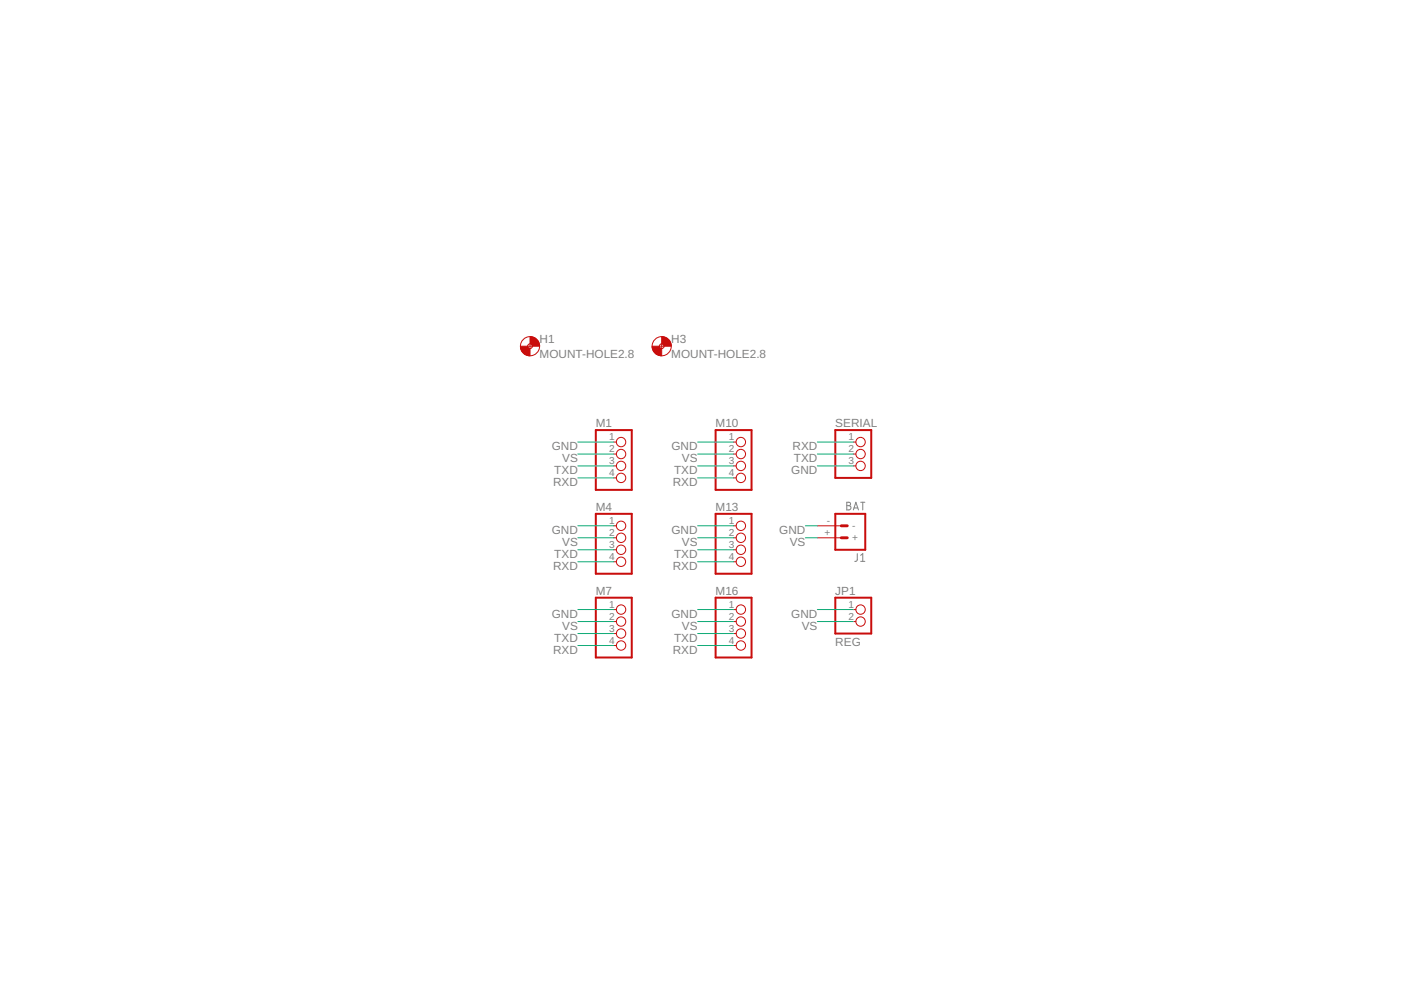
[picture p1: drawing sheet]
<svg xmlns="http://www.w3.org/2000/svg" width="297mm" height="210mm" viewBox="0 0 297 210" stroke-linecap="round" stroke-linejoin="round" font-family="sans-serif">
<path d="M179.5 106.5h.5a.36 .36 0 0 1 .3 .3 .36 .36 0 0 1-.3 .4 .46 .46 0 0 1 .4 .5 .46 .46 0 0 1-.4 .4h-.5zM179.5 107.2h.5M180.9 108.1l.6-1.6 .5 1.6M181.1 107.7h.8M181.8 117.4l-.1 1.4-.5 .2M182.5 106.5h.9M182.5 117.8l.4-.4v1.6M182.5 119h.9M182.9 106.5v1.6" fill="none" stroke="#808080" stroke-width=".21"/>
<g fill="#c90d0c" stroke="#c90d0c" stroke-width=".21">
<path d="M112.4 71.4a2.04 2.04 0 0 1 2 2h-1.5l-.1-.3-.4-.2z" fill-rule="evenodd"/>
<path d="M110.3 73.4h1.6l.2 .4 .3 .1v1.5a2 2 0 0 1-2.1-2z" fill-rule="evenodd"/>
<path d="M140.3 71.4a2.04 2.04 0 0 1 2 2h-1.5l-.1-.3-.4-.2z" fill-rule="evenodd"/>
<path d="M138.3 73.4h1.5l.2 .4 .3 .1v1.5a2 2 0 0 1-2-2z" fill-rule="evenodd"/>
</g>
<g fill="none" stroke="#c90d0c" stroke-width=".21">
<path d="M111.9 73.4h1M112.4 72.9v1M139.8 73.4h1M140.3 72.9v1M130.1 93.7h.6M130.1 96.3h.6M130.1 98.8h.6M155.5 93.7h.6M155.5 96.3h.6M155.5 98.8h.6M180.9 93.7h.6M180.9 96.3h.6"/>
<path d="M180.9 98.8h.6M130.1 101.3h.6M130.1 111.5h.6M130.1 114h.6M130.1 116.6h.6M130.1 119.1h.6M155.5 101.3h.6M155.5 111.5h.6M155.5 114h.6M155.5 116.6h.6M155.5 119.1h.6M173.3 111.5h5.1"/>
<path d="M173.3 114h5.1M130.1 129.2h.6M130.1 131.8h.6M130.1 134.3h.6M130.1 136.9h.6M155.5 129.2h.6M155.5 131.8h.6M155.5 134.3h.6M155.5 136.9h.6M180.9 129.2h.6M180.9 131.8h.6"/>
<circle cx="112.4" cy="73.4" r="2.03"/>
<circle cx="112.4" cy="73.4" r=".51"/>
<circle cx="140.3" cy="73.4" r="2.03"/>
<circle cx="140.3" cy="73.4" r=".51"/>
<circle cx="131.7" cy="93.7" r=".99"/>
<circle cx="131.7" cy="96.3" r=".99"/>
<circle cx="131.7" cy="98.8" r=".99"/>
<circle cx="157.1" cy="93.7" r=".99"/>
<circle cx="157.1" cy="96.3" r=".99"/>
<circle cx="157.1" cy="98.8" r=".99"/>
<circle cx="182.5" cy="98.8" r=".99"/>
<circle cx="182.5" cy="96.3" r=".99"/>
<circle cx="182.5" cy="93.7" r=".99"/>
<circle cx="131.7" cy="101.3" r=".99"/>
<circle cx="131.7" cy="114" r=".99"/>
<circle cx="131.7" cy="116.6" r=".99"/>
<circle cx="131.7" cy="119.1" r=".99"/>
<circle cx="131.7" cy="111.5" r=".99"/>
<circle cx="157.1" cy="101.3" r=".99"/>
<circle cx="157.1" cy="114" r=".99"/>
<circle cx="157.1" cy="116.6" r=".99"/>
<circle cx="157.1" cy="111.5" r=".99"/>
<circle cx="157.1" cy="119.1" r=".99"/>
<circle cx="131.7" cy="129.2" r=".99"/>
<circle cx="131.7" cy="134.3" r=".99"/>
<circle cx="131.7" cy="131.8" r=".99"/>
<circle cx="131.7" cy="136.9" r=".99"/>
<circle cx="157.1" cy="136.9" r=".99"/>
<circle cx="157.1" cy="134.3" r=".99"/>
<circle cx="157.1" cy="129.2" r=".99"/>
<circle cx="157.1" cy="131.8" r=".99"/>
<circle cx="182.5" cy="129.2" r=".99"/>
<circle cx="182.5" cy="131.8" r=".99"/>
</g>
<path d="M126.3 91.2h7.6v12.7h-7.6zM151.7 91.2h7.6v12.7h-7.6zM177.1 91.2h7.6v10.1h-7.6zM126.3 108.9h7.6v12.7h-7.6zM151.7 108.9h7.6v12.7h-7.6zM177.1 108.9h6.4v7.7h-6.4zM126.3 126.7h7.6v12.7h-7.6zM151.7 126.7h7.6v12.7h-7.6zM177.1 126.7h7.6v7.6h-7.6z" fill="none" stroke="#c90d0c" stroke-width=".42"/>
<path d="M178.4 111.5h1.2M178.4 114h1.2" fill="none" stroke="#c90d0c" stroke-width=".61"/>
<g fill="none" stroke="#0dab76" stroke-width=".21">
<path d="M122.5 93.7h7.6M122.5 98.8h7.6M122.5 96.3h7.6M147.9 93.7h7.6M147.9 98.8h7.6M147.9 96.3h7.6M173.3 93.7h7.6M173.3 98.8h7.6M173.3 96.3h7.6M122.5 111.5h7.6M122.5 114h7.6M122.5 116.6h7.6"/>
<path d="M122.5 101.3h7.6M122.5 119.1h7.6M147.9 111.5h7.6M147.9 114h7.6M147.9 116.6h7.6M147.9 101.3h7.6M147.9 119.1h7.6M170.8 111.5h2.5M170.8 114h2.5M122.5 129.2h7.6M122.5 131.8h7.6M122.5 134.3h7.6"/>
<path d="M122.5 136.9h7.6M147.9 129.2h7.6M147.9 131.8h7.6M147.9 134.3h7.6M147.9 136.9h7.6M173.3 129.2h7.6M173.3 131.8h7.6"/>
</g>
<g font-size="2.5" fill="#808080">
<text x="114.4" y="75.9">MOUNT-HOLE2.8</text>
<text x="114.4" y="72.8">H1</text>
<text x="142.3" y="75.9">MOUNT-HOLE2.8</text>
<text x="142.3" y="72.8">H3</text>
<text x="117" y="95.5">GND</text>
<text x="126.3" y="90.5">M1</text>
<text x="142.4" y="95.5">GND</text>
<text x="151.7" y="90.5">M10</text>
<text x="168" y="95.5">RXD</text>
<text x="177.1" y="90.5">SERIAL</text>
<text x="117.5" y="100.6">TXD</text>
<text x="119.2" y="98">VS</text>
<text x="142.9" y="100.6">TXD</text>
<text x="144.6" y="98">VS</text>
<text x="167.8" y="100.6">GND</text>
<text x="168.3" y="98">TXD</text>
<text x="117.3" y="103.1">RXD</text>
<text x="142.6" y="103.1">RXD</text>
<text x="117" y="113.3">GND</text>
<text x="126.3" y="108.3">M4</text>
<text x="142.4" y="113.3">GND</text>
<text x="151.7" y="108.3">M13</text>
<text x="165.2" y="113.3">GND</text>
<text x="117.5" y="118.3">TXD</text>
<text x="119.2" y="115.8">VS</text>
<text x="142.9" y="118.3">TXD</text>
<text x="144.6" y="115.8">VS</text>
<text x="167.4" y="115.8">VS</text>
<text x="117.3" y="120.9">RXD</text>
<text x="142.6" y="120.9">RXD</text>
<text x="117" y="131">GND</text>
<text x="126.3" y="126.1">M7</text>
<text x="142.4" y="131">GND</text>
<text x="151.7" y="126.1">M16</text>
<text x="167.8" y="131">GND</text>
<text x="177.1" y="126.1">JP1</text>
<text x="117.5" y="136.1">TXD</text>
<text x="119.2" y="133.6">VS</text>
<text x="142.9" y="136.1">TXD</text>
<text x="144.6" y="133.6">VS</text>
<text x="170" y="133.6">VS</text>
<text x="177.1" y="136.9">REG</text>
<text x="117.3" y="138.6">RXD</text>
<text x="142.6" y="138.6">RXD</text>
</g>
<g font-size="2.1" fill="#808080">
<text x="129.2" y="93.4">1</text>
<text x="129.2" y="95.9">2</text>
<text x="154.5" y="93.4">1</text>
<text x="154.5" y="95.9">2</text>
<text x="179.9" y="93.4">1</text>
<text x="179.9" y="95.9">2</text>
<text x="129.2" y="98.4">3</text>
<text x="129.2" y="101">4</text>
<text x="154.5" y="98.4">3</text>
<text x="154.5" y="101">4</text>
<text x="179.9" y="98.4">3</text>
<text x="129.2" y="111.1">1</text>
<text x="129.2" y="113.7">2</text>
<text x="154.5" y="111.1">1</text>
<text x="154.5" y="113.7">2</text>
<text x="174.8" y="113.7">+</text>
<text x="175.3" y="111.1">-</text>
<text x="180.7" y="112.2">-</text>
<text x="129.2" y="116.2">3</text>
<text x="129.2" y="118.7">4</text>
<text x="154.5" y="116.2">3</text>
<text x="154.5" y="118.7">4</text>
<text x="180.7" y="114.8">+</text>
<text x="129.2" y="128.9">1</text>
<text x="129.2" y="131.4">2</text>
<text x="154.5" y="128.9">1</text>
<text x="154.5" y="131.4">2</text>
<text x="179.9" y="128.9">1</text>
<text x="179.9" y="131.4">2</text>
<text x="129.2" y="134">3</text>
<text x="129.2" y="136.5">4</text>
<text x="154.5" y="134">3</text>
<text x="154.5" y="136.5">4</text>
</g>
</svg>
